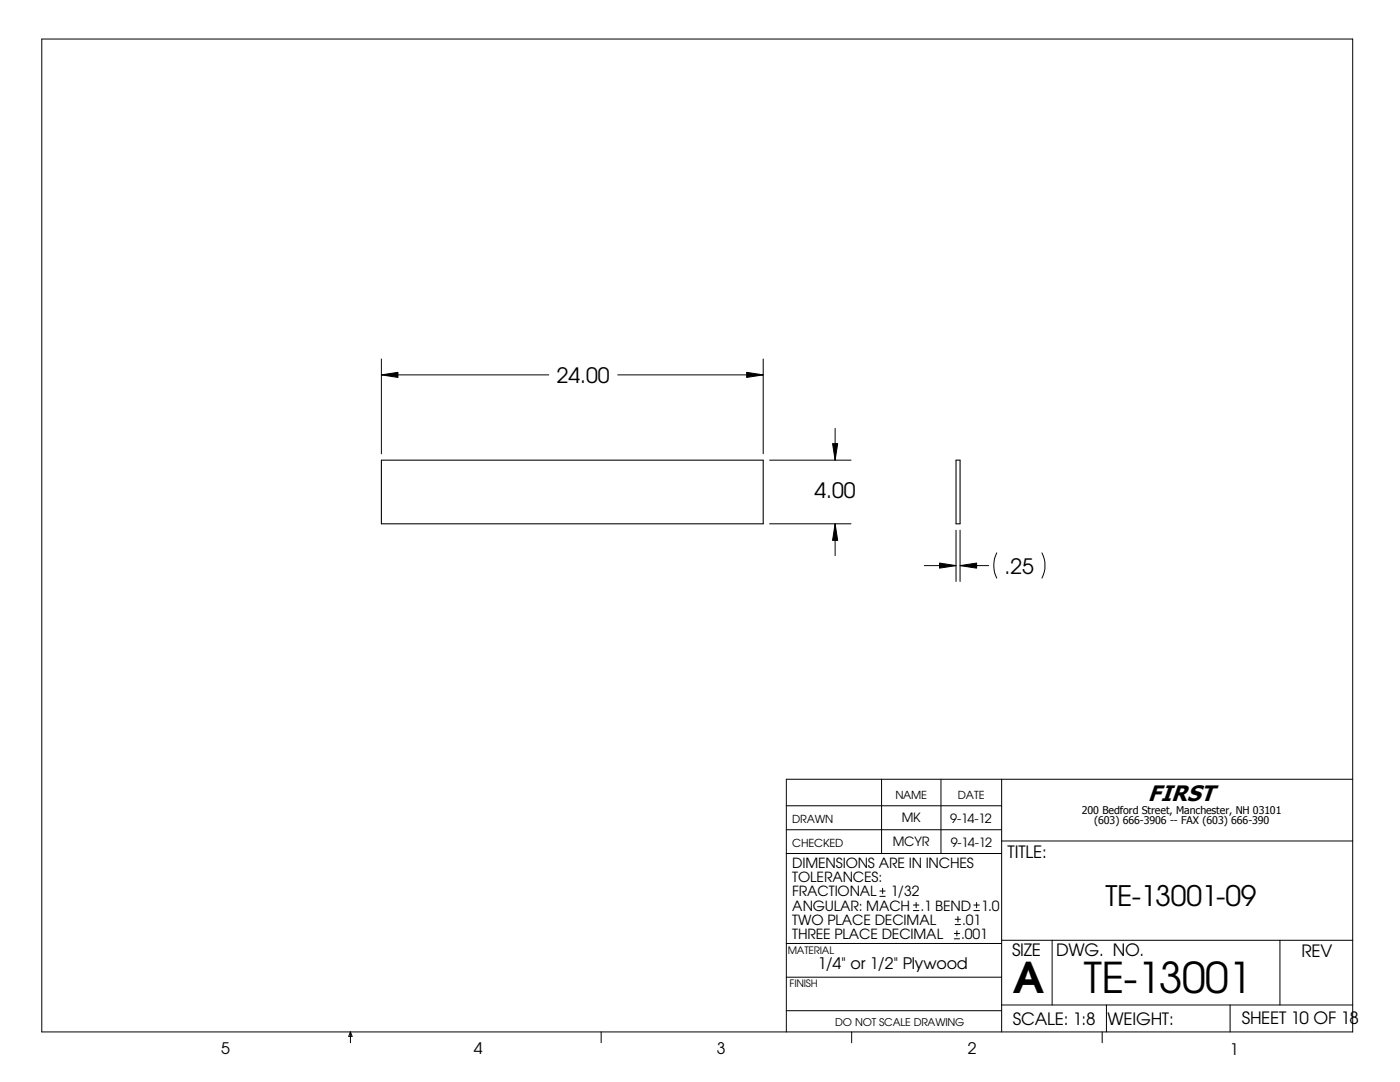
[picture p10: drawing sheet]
<svg xmlns="http://www.w3.org/2000/svg" width="279mm" height="216mm" viewBox="0 0 279 216" stroke-linecap="round" stroke-linejoin="round" font-family="sans-serif">
<g fill="none" stroke="#000" stroke-width=".2">
<path d="M8.3 7.8h261.7v198.1h-261.7zM76.1 74.8l3.3-.5v1zM76.1 71.6v19M76.1 74.8h33.4M123.3 74.8h29M149 74.3l3.3 .5-3.3 .5zM152.3 71.6v19M153.6 91.8h16.2M166.2 88.5h1l-.5 3.3zM166.7 85.5v6.3M153.6 104.5h16.2M166.7 104.5l.5 3.3h-1z"/>
<path d="M166.7 104.5v6.4M184.4 112.9h6.4M187.5 112.4l3.3 .5-3.3 .5zM190.8 105.8v10.2M191.6 112.9l3.3-.5v1zM191.6 105.8v10.2M191.6 112.9h5.7M198.9 110.3a5.6 5.6 0 0 0 0 5.1M207.9 110.3a5.3 5.3 0 0 1 0 5.1M175.9 155.5v14.8M187.8 155.5v14.8M199.9 155.5v50.4"/>
<path d="M270 155.5h-113.1v50.4M156.9 160.8h43M156.9 165.6h43M156.9 170.3h43M175.6 178.9h1.1M175.6 177.8h1.1M176.1 177.2v1.1M199.9 167.8h70.1M156.9 195h43M156.9 188.3h43M182.3 181.7h1.1M182.3 180.6h1.1"/>
<path d="M182.8 180.1v1M190.5 187.3h1M190.5 186.3h1M190.6 184.5h1.1M190.6 183.4h1.1M191 185.7v1.1M191.2 182.9v1.1M194.4 181.7h1.1M194.4 180.6h1.1M194.9 180.1v1M199.9 187.6h70.1M210 187.6v12.9"/>
<path d="M255.4 187.6v12.9M69.9 205.9v2.2M69.9 205.9l.4 .9h-.7zM120 205.9v2.2M156.9 201.7h43M170 205.9v2.2M199.9 200.5h70.1M220 205.9v2.2M220.8 200.5v5.4M245.5 200.5v5.4"/>
</g>
<path d="M76.1 91.8h76.2v12.7h-76.2zM190.8 91.8h.8v12.7h-.8z" fill="none" stroke="#000" stroke-width=".21"/>
<path d="M76.1 74.8l3.3-.5v1zM149 74.3l3.3 .5-3.3 .5zM166.2 88.5h1l-.5 3.3zM166.7 104.5l.5 3.3h-1zM187.5 112.4l3.3 .5-3.3 .5zM191.6 112.9l3.3-.5v1z" fill="#000"/>
<g font-size="8.5">
<text x="202.1" y="198.2">A</text>
<text x="216.3" y="198.1">TE-13001</text>
</g>
<text font-size="5.6" x="220.6" y="180.7">TE-13001-09</text>
<text font-size="4.5" x="229.1" y="159.8">FIRST</text>
<g font-size="4.2">
<text x="111.1" y="76.5">24.00</text>
<text x="162.6" y="99.4">4.00</text>
<text x="200.5" y="114.5">.25</text>
</g>
<g font-size="3.4">
<text x="201.1" y="171.2">TITLE:</text>
<text x="202" y="190.8">SIZE</text>
<text x="210.8" y="190.8">DWG. NO.</text>
<text x="259.8" y="191">REV</text>
<text x="202.1" y="204.4">SCALE: 1:8</text>
<text x="221" y="204.5">WEIGHT:</text>
<text x="247.8" y="204.4">SHEET 10 OF 18</text>
</g>
<g font-size="3.2">
<text x="163.2" y="193.4">1/4&quot; or 1/2&quot; Plywood</text>
<text x="44.2" y="210.4">5</text>
<text x="94.6" y="210.3">4</text>
<text x="143" y="210.4">3</text>
<text x="193.2" y="210.4">2</text>
<text x="245.4" y="210.6">1</text>
</g>
<g font-size="2.8">
<text x="158.1" y="173.2">DIMENSIONS ARE IN INCHES</text>
<text x="158.1" y="176.1">TOLERANCES:</text>
<text x="158.1" y="178.9">FRACTIONAL</text>
<text x="177.8" y="178.9">1/32</text>
<text x="158.1" y="181.7">ANGULAR: MACH</text>
<text x="158.1" y="184.5">TWO PLACE DECIMAL</text>
<text x="183.7" y="181.7">.1 BEND</text>
<text x="192" y="184.5">.01</text>
<text x="195.8" y="181.7">1.0</text>
<text x="158.1" y="187.3">THREE PLACE DECIMAL</text>
<text x="191.9" y="187.3">.001</text>
</g>
<g font-size="2.5">
<text x="180" y="164">MK</text>
<text x="189.7" y="164.2">9-14-12</text>
<text x="178.2" y="168.8">MCYR</text>
<text x="189.7" y="169">9-14-12</text>
</g>
<g font-size="2.2">
<text x="178.7" y="159.4">NAME</text>
<text x="191.2" y="159.4">DATE</text>
<text x="158.1" y="164.2">DRAWN</text>
<text x="158.1" y="169.1">CHECKED</text>
</g>
<g font-size="2.1">
<text x="215.9" y="162.3">200 Bedford Street, Manchester, NH 03101</text>
<text x="218.4" y="164.5">(603) 666-3906 -- FAX (603) 666-390</text>
<text x="166.7" y="204.8">DO NOT SCALE DRAWING</text>
</g>
<g font-size="2">
<text x="157.2" y="190.3">MATERIAL</text>
<text x="157.6" y="196.9">FINISH</text>
</g>
</svg>
